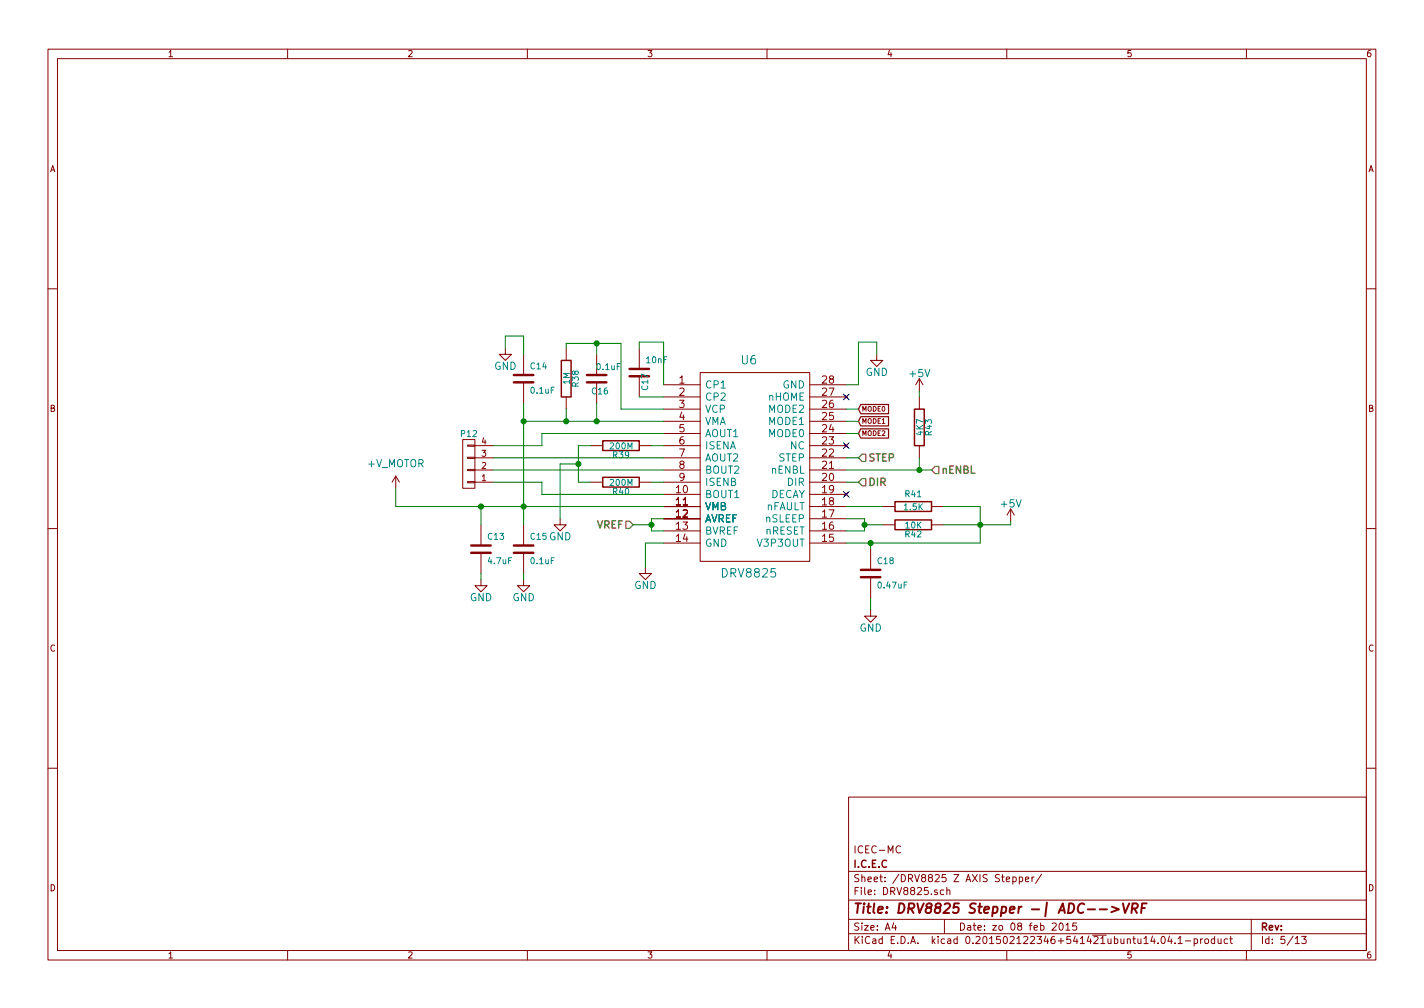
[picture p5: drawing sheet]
<svg xmlns="http://www.w3.org/2000/svg" width="297mm" height="210mm" viewBox="0 0 297 210" stroke-linecap="round" stroke-linejoin="round" font-family="sans-serif">
<g fill="none" stroke="#840000" stroke-width=".21">
<path d="M10 10.3h277v189.9h-277zM12 12.2h273v186.1h-273zM60 10.3v1.9M110 10.3v1.9M160 10.3v1.9M210 10.3v1.9M260 10.3v1.9M10 60.2h2M105.4 72.6v1.3h1.3l-1.3 1.3-1.3-1.3h1.3M109.2 73.9v4.3M109.2 79.8v4.3M118.1 72.6v2.6"/>
<path d="M124.5 73.9v4.3M124.5 79.8v4.3M133.3 72.6v4.4M133.3 78.5v4.3M146 77.7h22.9v39.4h-22.9zM182.9 73.9v1.3h1.2l-1.2 1.2-1.3-1.2h1.3M191.8 79v2.5M191.8 79l-.8 1.3M191.8 79l.7 1.3M285 60.2h2M82.5 99.3l-.7 1.3M82.5 99.3v2.5"/>
<path d="M82.5 99.3l.8 1.3M96.5 91.7h2.6v10.1h-2.6zM97.5 92.8h1.6v.3h-1.6zM97.5 95.4h1.6v.2h-1.6zM97.5 97.9h1.6v.3h-1.6zM99.1 93h3.8M99.1 95.5h3.8M99.1 98h3.8M118.1 82.8v2.5M123.2 93h2.5M133.3 93h2.6M138.4 80.3h7.6"/>
<path d="M138.4 82.8h7.6M138.4 85.3h7.6M138.4 87.9h7.6M138.4 90.4h7.6M138.4 93h7.6M138.4 95.5h7.6M138.4 98h7.6M168.9 80.3h7.6M168.9 82.8h7.6M168.9 85.3h7.6M168.9 87.9h7.6M168.9 90.4h7.6"/>
<path d="M168.9 93h7.6M168.9 95.5h7.6M168.9 98h7.6M176.2 92.7l.6 .6M176.2 82.5l.6 .6M176.8 92.7l-.6 .6M176.8 82.5l-.6 .6M191.8 82.8v2.5M191.8 93v2.5M10 110.3h2M97.5 100.5h1.6v.2h-1.6zM99.1 100.6h3.8"/>
<path d="M100.3 109.5v4.3M100.3 115.3v4.3M109.2 109.5v4.3M109.2 115.3v4.3M116.8 108.2v1.3h1.3l-1.3 1.2-1.2-1.2h1.2M123.2 100.6h2.5M133.3 100.6h2.6M134.6 118.4v1.2h1.3l-1.3 1.3-1.3-1.3h1.3M138.4 100.6h7.6M138.4 103.1h7.6M138.4 105.7h7.6M138.4 108.2h7.6"/>
<path d="M138.4 110.7h7.6M138.4 113.3h7.6M168.9 100.6h7.6M168.9 103.1h7.6M168.9 105.7h7.6M168.9 108.2h7.6M168.9 110.7h7.6M168.9 113.3h7.6M176.2 102.8l.6 .6M176.8 102.8l-.6 .6M181.6 114.5v4.4M184.1 105.7h2.6"/>
<path d="M184.1 109.5h2.6M194.3 105.7h2.5M194.3 109.5h2.5M210.8 106.2l-.7 1.2M210.8 106.2v2.5M210.8 106.2l.8 1.2M285 110.3h2M100.3 120.9v1.3h1.3l-1.3 1.2-1.2-1.2h1.2M109.2 120.9v1.3h1.3l-1.3 1.2-1.3-1.2h1.3M181.6 127.2v1.3h1.3l-1.3 1.3-1.3-1.3h1.3M181.6 120.4v4.3M10 160.2h2"/>
<path d="M177 166.3h108v32h-108zM187.8 176.6a.71 .71 0 0 0-1 .5 .71 .71 0 0 0 .8 .8l.2-.1M285 160.2h2M60 198.3v1.9M110 198.3v1.9M160 198.3v1.9M177 194.8h108M177 191.8h108M177 187.8h108M177 181.8h108M186.4 192.5l-.3 1h.9M186.8 193v1"/>
<path d="M196.8 185.7l-.4-.1-.3 .3 .1 .6 .2 .1 .4-.1M197 191.8v3M197.5 185.7l.2-.1 .4 .1v.9M197.5 185.1v1.5M210 198.3v1.9M211.3 183l.4-.1 .3 .3-.1 .6h-.6M211.3 182.9v1.5M212.6 183l.5-.1 .2 .3-.1 .6h-.6M212.6 182.9v1.5M213.9 183.4l.7-.1v-.3l-.5-.1-.2 .2 .1 .7h.6M215.3 182.9v1M215.7 182.9l-.4 .3"/>
<path d="M217.3 182.3l-1.3 2M219.5 192.7l.6-.2 .2 .5-.9 1h.9M221.1 192.7l.2-.2a.8 .8 0 0 1 .5 .8 .8 .8 0 0 1-.5 .7l-.4-.5zM222.3 193l.5-.5v1.5M222.3 194h.9M224.5 192.5h-.7l-.1 .7h.8l.1 .2-.1 .5-.2 .1-.6-.1M242.3 195.5l.2-.2a.8 .8 0 0 1 .6 .8 .8 .8 0 0 1-.6 .7l-.3-.5zM244 195.2l-.4 1.1h1M244.3 195.8v1M245.1 196.7v.1M245.7 195.8l.5-.5v1.5M245.7 196.8h.9"/>
<path d="M247.2 196.3h1.2M249.1 195.9l.4-.1 .3 .3-.1 .6h-.6M249.1 195.8v1.5M250.4 195.8v1M250.9 195.8l-.5 .3M251.4 196l.2-.2 .4 .2 .1 .5-.1 .2-.4 .1-.2-.1zM253.4 195.9l-.5-.1-.2 .3v.6l.2 .1 .5-.1M253.4 195.3v1.5M254.1 195.8l.1 .9 .3 .1 .2-.1M254.7 195.8v1M256.1 195.9l-.5-.1-.3 .3 .1 .6 .2 .1 .5-.1M256.5 195.8h.6"/>
<path d="M256.7 195.3v1.3l.4 .2M260 198.3v1.9M261 191.8v6.5M270.2 196.8h.8M271.5 195.3h1l-.5 .6 .4 .1v.7l-.2 .1-.7-.1"/>
</g>
<path d="M226.9 189.7h1.5M229.4 189.7h1.5M232 189.1l1.4 .6-1.6 .6M234.2 188.4l.5 2 .9-2M236.1 189.5l1-.1a.56 .56 0 0 0 .1-.9l-1-.1-.2 2M236.6 189.5l.6 .9M238.2 189.4h.6M239.2 188.4h-.9l-.3 2" fill="none" stroke="#840000" stroke-width=".41"/>
<path d="M175.9 92.3l1.2 1.3M175.9 82.2l1.2 1.2M177.1 92.3l-1.2 1.3M177.1 82.2l-1.2 1.2M175.9 102.5l1.2 1.2M177.1 102.5l-1.2 1.2" fill="none" stroke="#000084" stroke-width=".21"/>
<path d="M107.2 79.8h4.1M107.2 78.2h4.1M122.4 79.8h4.1M122.4 78.2h4.1M131.3 78.5h4.1M131.3 77h4.1M98.3 115.3h4.1M98.3 113.8h4.1M107.2 115.3h4.1M107.2 113.8h4.1M179.6 118.9h4M179.6 120.4h4" fill="none" stroke="#840000" stroke-width=".51"/>
<path d="M117.1 75.2h2v7.6h-2zM125.7 99.6h7.6v2h-7.6zM125.7 91.9h7.6v2.1h-7.6zM190.8 85.3h2v7.7h-2zM186.7 104.6h7.6v2.1h-7.6zM186.7 108.5h7.6v2h-7.6z" fill="none" stroke="#840000" stroke-width=".3"/>
<path d="M179.8 94.7h.8v1.6h-.8l-.7-.8zM179.8 99.8h.8v1.5h-.8l-.7-.7zM194.3 98l.8-.7h.7v1.5h-.7zM130.6 108.7h.7l.8 .8-.8 .7h-.7z" fill="none" stroke="#848400" stroke-width=".25"/>
<path d="M179.6 84.4h5.7v1.9h-5.7l-.5-1zM179.6 86.9h5.7v1.9h-5.7l-.5-.9zM179.6 89.5h5.7v1.9h-5.7l-.5-1z" fill="none" stroke="#840000" stroke-width=".25"/>
<g fill="none" stroke="#008400" stroke-width=".21">
<path d="M105.4 72.6v-2.5h3.8v3.8M118.1 72.6v-1h11.4v13.7h8.9M124.5 71.6v2.3M133.3 72.6v-1.2h5.1v8.9M182.9 73.9v-2.5h-3.8v8.9h-2.6M102.9 95.5h35.5M102.9 98h35.5M109.2 84.1v25.4M109.2 87.9h29.2M118.1 85.3v2.6M120.6 96.8h-3.8v11.4M123.2 93h-2.6v7.6h2.6"/>
<path d="M124.5 84.1v3.8M133.3 82.8h5.1M135.9 93h2.5M138.4 90.4h-25.4v2.6h-10.1M176.5 90.4h2.6M176.5 95.5h2.6M176.5 98h17.8M176.5 87.9h2.6M176.5 85.3h2.6M191.8 81.5v1.3M191.8 95.5v2.5M82.5 101.8v3.9h55.9"/>
<path d="M100.3 105.7v3.8M100.3 119.6v1.3M102.9 100.6h10.1v2.5h25.4M109.2 119.6v1.3M132.1 109.5h3.8M135.9 100.6h2.5M138.4 113.3h-3.8v5.1M138.4 108.2h-2.5v2.5h2.5M176.5 100.6h2.6M176.5 108.2h3.8v2.5h-3.8M176.5 105.7h7.6M180.3 109.5h3.8"/>
<path d="M181.6 113.3v1.2M196.8 105.7h7.7v7.6h-28M210.8 108.7v.8h-14M181.6 124.7v2.5"/>
</g>
<g fill="#008400" stroke="#008400" stroke-width=".25">
<circle cx="120.7" cy="96.8" r=".51"/>
<circle cx="135.9" cy="109.5" r=".51"/>
<circle cx="109.2" cy="105.7" r=".51"/>
<circle cx="109.2" cy="87.9" r=".51"/>
<circle cx="100.3" cy="105.7" r=".51"/>
<circle cx="124.5" cy="87.9" r=".51"/>
<circle cx="118.1" cy="87.9" r=".51"/>
<circle cx="191.8" cy="98" r=".51"/>
<circle cx="180.3" cy="109.5" r=".51"/>
<circle cx="124.5" cy="71.6" r=".51"/>
<circle cx="181.6" cy="113.3" r=".51"/>
<circle cx="204.5" cy="109.5" r=".51"/>
</g>
<text font-size="2.8" fill="#840000" x="178" y="190.5">Title: DRV8825 Stepper -| ADC--&gt;VRF</text>
<g font-size="2.5" fill="#008484">
<text x="154.6" y="76">U6</text>
<text x="150.9" y="120.4">DRV8825</text>
</g>
<g font-size="2.1" fill="#008484">
<text x="103" y="77.1">GND</text>
<text x="147.1" y="81">CP1</text>
<text x="147.1" y="83.6">CP2</text>
<text x="160.2" y="83.6">nHOME</text>
<text x="163.2" y="81">GND</text>
<text x="180.5" y="78.4">GND</text>
<text x="189.9" y="78.7">+5V</text>
<text x="147.1" y="86.1">VCP</text>
<text x="147.1" y="88.6">VMA</text>
<text x="160.4" y="88.6">MODE1</text>
<text x="160.4" y="86.1">MODE2</text>
<text x="147.1" y="91.2">AOUT1</text>
<text x="147.1" y="93.7">ISENA</text>
<text x="160.4" y="91.2">MODE0</text>
<text x="164.8" y="93.7">NC</text>
<text x="76.7" y="97.5">+V_MOTOR</text>
<text x="147.1" y="96.3">AOUT2</text>
<text x="147.1" y="98.8">BOUT2</text>
<text x="147.1" y="101.3">ISENB</text>
<text x="160.8" y="98.8">nENBL</text>
<text x="162.4" y="96.3">STEP</text>
<text x="164.2" y="101.3">DIR</text>
<text x="147.1" y="103.9">BOUT1</text>
<text x="147.1" y="106.4">VMB</text>
<text x="159.6" y="106.4">nFAULT</text>
<text x="160.5" y="103.9">DECAY</text>
<text x="208.9" y="105.8">+5V</text>
<text x="114.5" y="112.7">GND</text>
<text x="147.1" y="109">AVREF</text>
<text x="147.1" y="111.5">BVREF</text>
<text x="159.5" y="111.5">nRESET</text>
<text x="159.6" y="109">nSLEEP</text>
<text x="147.1" y="114">GND</text>
<text x="158.2" y="114">V3P3OUT</text>
<text x="98" y="125.4">GND</text>
<text x="106.9" y="125.4">GND</text>
<text x="132.3" y="122.9">GND</text>
<text x="179.2" y="131.7">GND</text>
</g>
<g font-size="2.1" fill="#840000">
<text x="141.7" y="80">1</text>
<text x="141.7" y="82.5">2</text>
<text x="171.6" y="82.5">27</text>
<text x="171.6" y="80">28</text>
<text x="141.7" y="85.1">3</text>
<text x="141.7" y="87.6">4</text>
<text x="171.6" y="87.6">25</text>
<text x="171.6" y="85.1">26</text>
<text x="141.7" y="90.2">5</text>
<text x="141.7" y="92.7">6</text>
<text x="141.7" y="95.2">7</text>
<text x="171.6" y="95.2">22</text>
<text x="171.6" y="92.7">23</text>
<text x="171.6" y="90.2">24</text>
<text x="141.7" y="97.8">8</text>
<text x="141.7" y="100.3">9</text>
<text x="171.6" y="100.3">20</text>
<text x="171.6" y="97.8">21</text>
<text x="141.1" y="102.9">10</text>
<text x="141.1" y="105.4">11</text>
<text x="141.1" y="107.9">12</text>
<text x="171.6" y="107.9">17</text>
<text x="171.6" y="105.4">18</text>
<text x="171.6" y="102.9">19</text>
<text x="141.1" y="110.5">13</text>
<text x="141.1" y="113">14</text>
<text x="171.6" y="113">15</text>
<text x="171.6" y="110.5">16</text>
<text x="178" y="178">ICEC-MC</text>
<text x="178" y="184">Sheet: /DRV8825 Z AXIS Stepper/</text>
<text x="178" y="181">I.C.E.C</text>
<text x="178" y="186.7">File: DRV8825.sch</text>
<text x="178" y="196.9">KiCad E.D.A. kicad 0.201502122346+541421ubuntu14.04.1-product</text>
<text x="178" y="194.1">Size: A4</text>
<text x="200" y="194.1">Date: zo 08 feb 2015</text>
<text x="263" y="194.1">Rev:</text>
<text x="263" y="196.9">Id: 5/13</text>
</g>
<g font-size="2.1" fill="#848400">
<text x="181.2" y="96.3">STEP</text>
<text x="181.2" y="101.3">DIR</text>
<text x="196.4" y="98.8">nENBL</text>
<text x="124.3" y="110.2">VREF</text>
</g>
<g font-size="1.8" fill="#840000">
<text x="35" y="11.9">1</text>
<text x="85" y="11.9">2</text>
<text x="135" y="11.9">3</text>
<text x="185" y="11.9">4</text>
<text x="235" y="11.9">5</text>
<text x="285" y="11.9">6</text>
<text x="10.4" y="35.9">A</text>
<text x="285.4" y="35.9">A</text>
<text x="10.4" y="85.9">B</text>
<text x="285.4" y="85.9">B</text>
<text x="100.5" y="95.2">3</text>
<text x="100.5" y="92.7">4</text>
<text x="100.5" y="100.3">1</text>
<text x="100.5" y="97.8">2</text>
<text x="10.4" y="135.9">C</text>
<text x="285.4" y="135.9">C</text>
<text x="10.4" y="185.9">D</text>
<text x="285.4" y="185.9">D</text>
<text x="35" y="199.9">1</text>
<text x="85" y="199.9">2</text>
<text x="135" y="199.9">3</text>
<text x="185" y="199.9">4</text>
<text x="235" y="199.9">5</text>
<text x="285" y="199.9">6</text>
</g>
<g font-size="1.8" fill="#008484">
<text x="110.7" y="77">C14</text>
<text x="124.6" y="77.2">0.1uF</text>
<text x="134.9" y="75.7">10nF</text>
<text x="110.8" y="82.1">0.1uF</text>
<text x="118.8" y="80.2" transform="rotate(-90 118.8 80.2)">1M</text>
<text x="120.7" y="80.6" transform="rotate(-90 120.7 80.6)">R38</text>
<text x="123.5" y="82.2">C16</text>
<text x="135.2" y="81.3" transform="rotate(-90 135.2 81.3)">C17</text>
<text x="96.2" y="91.1">P12</text>
<text x="127.4" y="93.7">200M</text>
<text x="127.9" y="95.5">R39</text>
<text x="192.5" y="90.7" transform="rotate(-90 192.5 90.7)">4K7</text>
<text x="194.4" y="90.8" transform="rotate(-90 194.4 90.8)">R43</text>
<text x="127.4" y="101.3">200M</text>
<text x="127.9" y="103.2">R40</text>
<text x="188.7" y="106.4">1.5K</text>
<text x="188.9" y="103.7">R41</text>
<text x="101.8" y="112.6">C13</text>
<text x="110.7" y="112.6">C15</text>
<text x="188.9" y="112.1">R42</text>
<text x="188.9" y="110.2">10K</text>
<text x="101.9" y="117.6">4.7uF</text>
<text x="110.8" y="117.6">0.1uF</text>
<text x="183.1" y="117.6">C18</text>
<text x="183.3" y="122.7">0.47uF</text>
</g>
<g font-size="1.4" fill="#840000">
<text x="179.8" y="85.8">MODE0</text>
<text x="179.8" y="88.4">MODE1</text>
<text x="179.8" y="90.9">MODE2</text>
</g>
</svg>
